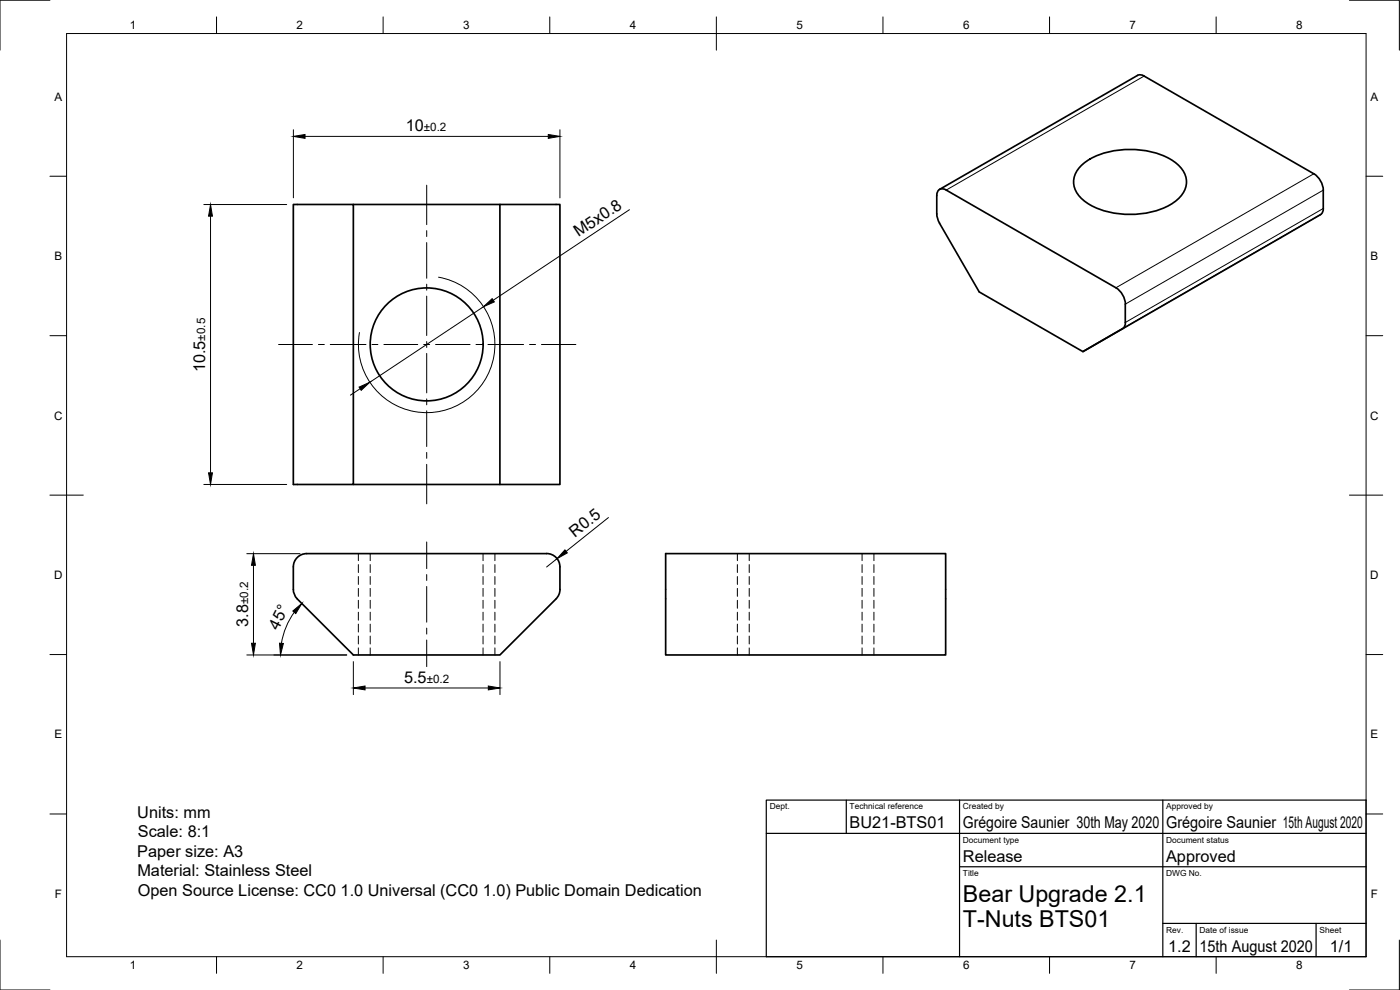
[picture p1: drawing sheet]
<svg xmlns="http://www.w3.org/2000/svg" width="420mm" height="297mm" viewBox="0 0 420 297" stroke-linecap="round" stroke-linejoin="round" font-family="sans-serif">
<!-- layer: Visible -->
<g fill="none" stroke="#000" stroke-width=".51">
<path d="M341.4 22.6l.7-.2 1.3 .4M341.4 22.6l-59.4 34.2M343.4 22.8l50.9 29.3a6.2 6.2 0 0 1 2.8 5v5.9l-.3 .9-.5 .5-71.3 41.1-31.1-17.9-12.2-21.1-.5-1.9-.1-5.9a1.74 1.74 0 0 1 .9-1.9 1.74 1.74 0 0 1 2 .2l50.9 29.3a6.2 6.2 0 0 1 2.8 4.9M324.7 49.5a23.9 23.9 0 0 1 19.3-4.3 17.7 17.7 0 0 1 10.5 5.2 6.3 6.3 0 0 1-.9 9.3 23.9 23.9 0 0 1-19.3 4.2 17.7 17.7 0 0 1-10.5-5.1 6.3 6.3 0 0 1 .9-9.3zM88 61.3h18v84.1h-18zM106 61.3h44v84.1M150 61.3h18v84.1h-62M336.9 98.6l-11.9 6.9M337.7 91.3v5.5M337.7 96.8l-.3 1.3-.5 .5M164.1 166.1a4 4 0 0 1 3.9 4v7.3l-.8 1.9-17.2 17.2h-44l-17.1-17.2-.8-1.9-.1-7.3a4 4 0 0 1 4-4h72M199.8 166.1h84v30.4h-84z"/>
<circle cx="128" cy="103.3" r="16.9"/>
</g>
<!-- layer: Hidden -->
<g fill="none" stroke="#000" stroke-width=".3">
<path d="M111.1 166.1v2.1M111.1 169.4v2.4M111.1 173v2.4M111.1 176.5v2.4M145 166.1v2.1M145 169.4v2.4M145 173v2.4M145 176.5v2.4M224.9 166.1v2.1M224.9 169.4v2.4M224.9 173v2.4M224.9 176.5v2.4"/>
<path d="M258.7 166.1v2.1M258.7 169.4v2.4M258.7 173v2.4M258.7 176.5v2.4M111.1 180.1v2.4M111.1 183.7v2.4M111.1 187.3v2.3M111.1 190.8v2.4M111.1 194.4v2.1M145 180.1v2.4M145 183.7v2.4M145 187.3v2.3"/>
<path d="M145 190.8v2.4M145 194.4v2.1M224.9 180.1v2.4M224.9 183.7v2.4M224.9 187.3v2.3M224.9 190.8v2.4M224.9 194.4v2.1M258.7 180.1v2.4M258.7 183.7v2.4M258.7 187.3v2.3M258.7 190.8v2.4M258.7 194.4v2.1"/>
</g>
<!-- layer: Hidden Narrow -->
<g fill="none" stroke="#000" stroke-width=".3">
<path d="M107.5 166.1v2.1M107.5 169.4v2.4M107.5 173v2.4M107.5 176.5v2.4M148.5 166.1v2.1M148.5 169.4v2.4M148.5 173v2.4M148.5 176.5v2.4M221.3 166.1v2.1M221.3 169.4v2.4M221.3 173v2.4M221.3 176.5v2.4"/>
<path d="M262.3 166.1v2.1M262.3 169.4v2.4M262.3 173v2.4M262.3 176.5v2.4M107.5 180.1v2.4M107.5 183.7v2.4M107.5 187.3v2.3M107.5 190.8v2.4M107.5 194.4v2.1M148.5 180.1v2.4M148.5 183.7v2.4M148.5 187.3v2.3"/>
<path d="M148.5 190.8v2.4M148.5 194.4v2.1M221.3 180.1v2.4M221.3 183.7v2.4M221.3 187.3v2.3M221.3 190.8v2.4M221.3 194.4v2.1M262.3 180.1v2.4M262.3 183.7v2.4M262.3 187.3v2.3M262.3 190.8v2.4M262.3 194.4v2.1"/>
</g>
<!-- layer: Visible Narrow -->
<path d="M343.4 22.8l-59.4 34.2M394.3 52.1l-59.4 34.2M397.1 57.1l-59.4 34.2M396.3 64.4l-59.4 34.2M397.1 62.6l-59.4 34.2M131.6 83.2a20.5 20.5 0 0 1 16.6 23.7 20.5 20.5 0 0 1-23.7 16.6 20.5 20.5 0 0 1-16.6-23.7" fill="none" stroke="#000" stroke-width=".3"/>
<!-- layer: Border -->
<g fill="none" stroke="#000" stroke-width=".3">
<path d="M15 .1h-15v15M20 10.1h390v276.9h-390zM65 5.1v5M115 5.1v5M165 5.1v5M215 5.1v10M265 5.1v5M315 5.1v5M365 5.1v5M405 .1h15v15M15 52.9h5M410 52.9h5"/>
<path d="M15 100.7h5M410 100.7h5M15 148.6h10M405 148.6h10M15 196.4h5M410 196.4h5M15 244.2h5M410 244.2h5M0 282.1v14.9h15M65 287v5M115 287v5M165 287v5"/>
<path d="M215 282.1v9.9M265 287v5M315 287v5M365 287v5M420 282.1v14.9h-15"/>
</g>
<!-- layer: TitleBlock -->
<path d="M230 240.1h180v46.9h-180zM230 250h180M254 240.1v9.9M288 240.1v46.9M349 240.1v46.9M288 260.1h122M349 277.1h61M359 277.1v9.9M395 277.1v9.9" fill="none" stroke="#000" stroke-width=".36"/>
<!-- layer: Dimensions -->
<g fill="none" stroke="#000" stroke-width=".3">
<path d="M88.1 38.9v20.5M168 38.9v20.5M91.5 40.9h73M61.2 61.4h24.8M63.2 64.9v77M188.9 62.9l-40.9 27.2M145.1 92l-34.1 22.7M108.1 116.6l-2.9 2M61.2 145.4h24.8M182.6 155.3l-12.7 10.1M74.1 166.1h15.9M76.1 169.6v23.4"/>
<path d="M167.2 167.6l-3.2 2.5M74.1 196.5h30M88.3 183.7a21.9 21.9 0 0 0-3.8 9.3M106 198.5v9.9M150.1 198.5v9.9M109.6 206.4h37"/>
</g>
<g fill="#000" stroke="#000" stroke-width=".3">
<path d="M88.1 40.9l3.4-.5v1.1zM164.5 40.4l3.5 .5-3.5 .6zM63.2 61.4l.6 3.5h-1.2zM145.1 92l2.6-2.4 .7 1zM107.8 116.1l3.2-1.4-2.6 2.4zM62.6 141.9h1.2l-.6 3.5zM76.1 166.1l.5 3.5h-1.1zM169.5 165l.8 .9-3.1 1.7zM75.5 193h1.1l-.5 3.5zM83.9 193l1.1 .1-.8 3.4zM87.9 183.3l2.7-2.3-1.8 3.1zM106 206.4l3.6-.6v1.2z"/>
<path d="M146.6 205.8l3.5 .6-3.5 .6z"/>
</g>
<!-- layer: Center Lines -->
<g fill="none" stroke="#000" stroke-width=".3">
<path d="M128.1 55.6v11.8M128.1 69.2v1.8M128.1 72.8v10.7M128.1 85.3v1.8M128.1 88.8v11.9M83.6 103.4h10.2M95.6 103.4h1.7M99.1 103.4h10.7M111.6 103.4h1.8M115.2 103.4h10.2M127.1 103.4h1.8M128.1 102.5v1.8"/>
<path d="M128.1 106v11.9M128.1 119.7v1.8M130.7 103.4h10.4M142.9 103.4h1.7M146.4 103.4h10.7M158.9 103.4h1.8M162.5 103.4h10.3M128.1 123.3v10.7M128.1 135.7v1.8M128.1 139.3v11.9M128.1 162.6v8M128.1 172.4v1.8"/>
<path d="M128.1 176v10.7M128.1 188.5v1.8M128.1 192v8"/>
</g>
<g font-size="7">
<text x="289" y="270.6">Bear Upgrade 2.1</text>
<text x="289" y="278.1">T-Nuts BTS01</text>
</g>
<g font-size="4.9">
<text x="121.8" y="39.4">10</text>
<text x="173.6" y="71.2" transform="rotate(-34 173.6 71.2)">M5x0.8</text>
<text x="61.6" y="111.7" transform="rotate(-90 61.6 111.7)">10.5</text>
<text x="172.6" y="161.3" transform="rotate(-39 172.6 161.3)">R0.5</text>
<text x="74.5" y="188.1" transform="rotate(-90 74.5 188.1)">3.8</text>
<text x="83.5" y="189.2" transform="rotate(-63 83.5 189.2)">45°</text>
<text x="121.3" y="204.9">5.5</text>
<text x="41.2" y="245.3">Units: mm</text>
<text x="41.4" y="251.2">Scale: 8:1</text>
<text x="255" y="248.5">BU21-BTS01</text>
<text x="289" y="248.5">Grégoire Saunier 30th May 2020</text>
<text x="350" y="248.5">Grégoire Saunier 15th August 2020</text>
<text x="41.2" y="257">Paper size: A3</text>
<text x="41.2" y="262.9">Material: Stainless Steel</text>
<text x="289" y="258.6">Release</text>
<text x="350" y="258.6">Approved</text>
<text x="41.4" y="268.8">Open Source License: CC0 1.0 Universal (CC0 1.0) Public Domain Dedication</text>
<text x="350.6" y="285.7">1.2</text>
<text x="360" y="285.5">15th August 2020</text>
<text x="399.1" y="285.7">1/1</text>
</g>
<g font-size="3.5">
<text x="39" y="8.8">1</text>
<text x="89" y="8.8">2</text>
<text x="139" y="8.8">3</text>
<text x="189" y="8.8">4</text>
<text x="239" y="8.8">5</text>
<text x="289" y="8.8">6</text>
<text x="339" y="8.8">7</text>
<text x="389" y="8.8">8</text>
<text x="16.3" y="30.2">A</text>
<text x="411.3" y="30.2">A</text>
<text x="127.2" y="39.4">±0.2</text>
<text x="16.3" y="78">B</text>
<text x="411.3" y="78">B</text>
<text x="61.6" y="102.2" transform="rotate(-90 61.6 102.2)">±0.5</text>
<text x="16.2" y="125.9">C</text>
<text x="411.2" y="125.9">C</text>
<text x="16.2" y="173.7">D</text>
<text x="411.2" y="173.7">D</text>
<text x="74.5" y="181.3" transform="rotate(-90 74.5 181.3)">±0.2</text>
<text x="128.1" y="204.9">±0.2</text>
<text x="16.3" y="221.6">E</text>
<text x="411.3" y="221.6">E</text>
<text x="16.4" y="269.4">F</text>
<text x="411.4" y="269.4">F</text>
<text x="39" y="290.8">1</text>
<text x="89" y="290.8">2</text>
<text x="139" y="290.8">3</text>
<text x="189" y="290.8">4</text>
<text x="239" y="290.8">5</text>
<text x="289" y="290.8">6</text>
<text x="339" y="290.8">7</text>
<text x="389" y="290.8">8</text>
</g>
<g font-size="2.5">
<text x="231" y="242.9">Dept.</text>
<text x="255" y="242.9">Technical reference</text>
<text x="289" y="242.9">Created by</text>
<text x="350" y="242.9">Approved by</text>
<text x="289" y="252.8">Document type</text>
<text x="350" y="252.8">Document status</text>
<text x="289" y="262.9">Title</text>
<text x="350" y="262.9">DWG No.</text>
<text x="350" y="279.9">Rev.</text>
<text x="360" y="279.9">Date of issue</text>
<text x="396" y="279.9">Sheet</text>
</g>
</svg>
